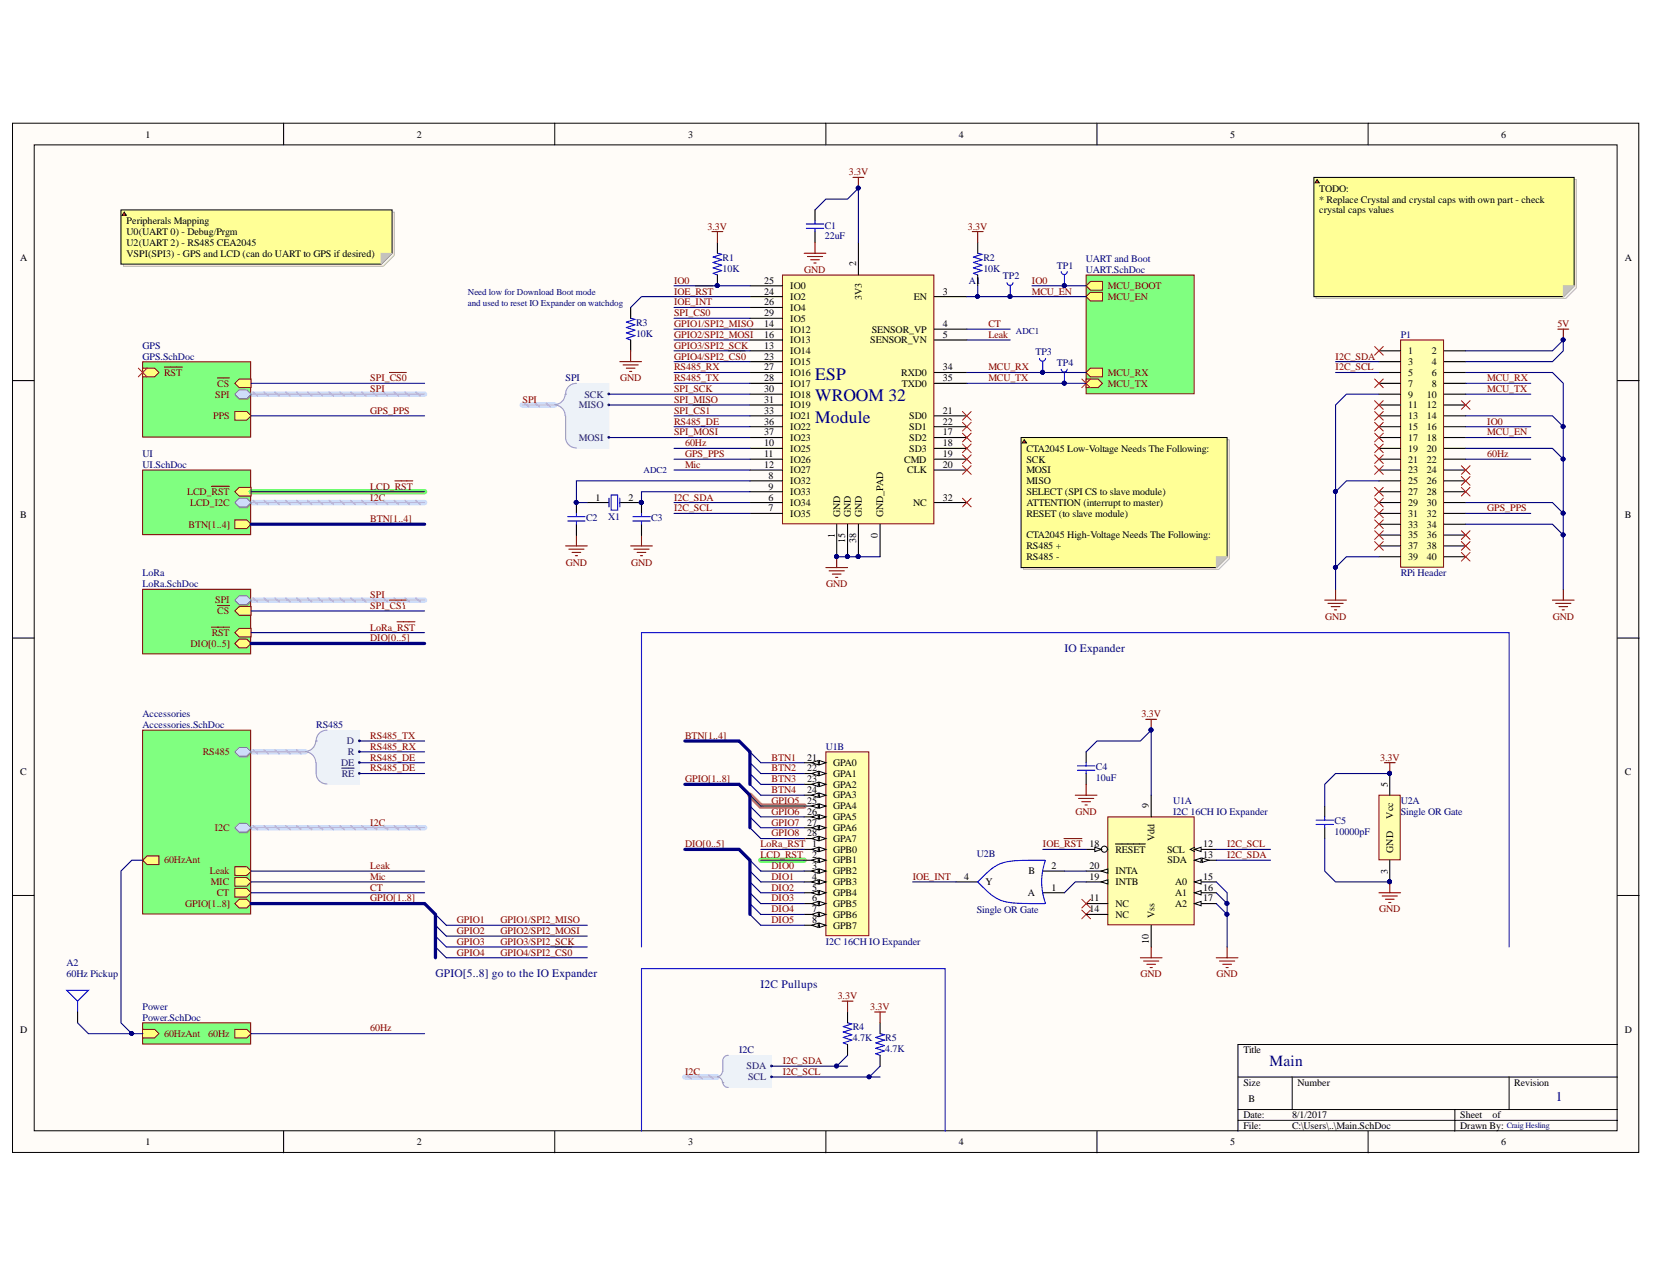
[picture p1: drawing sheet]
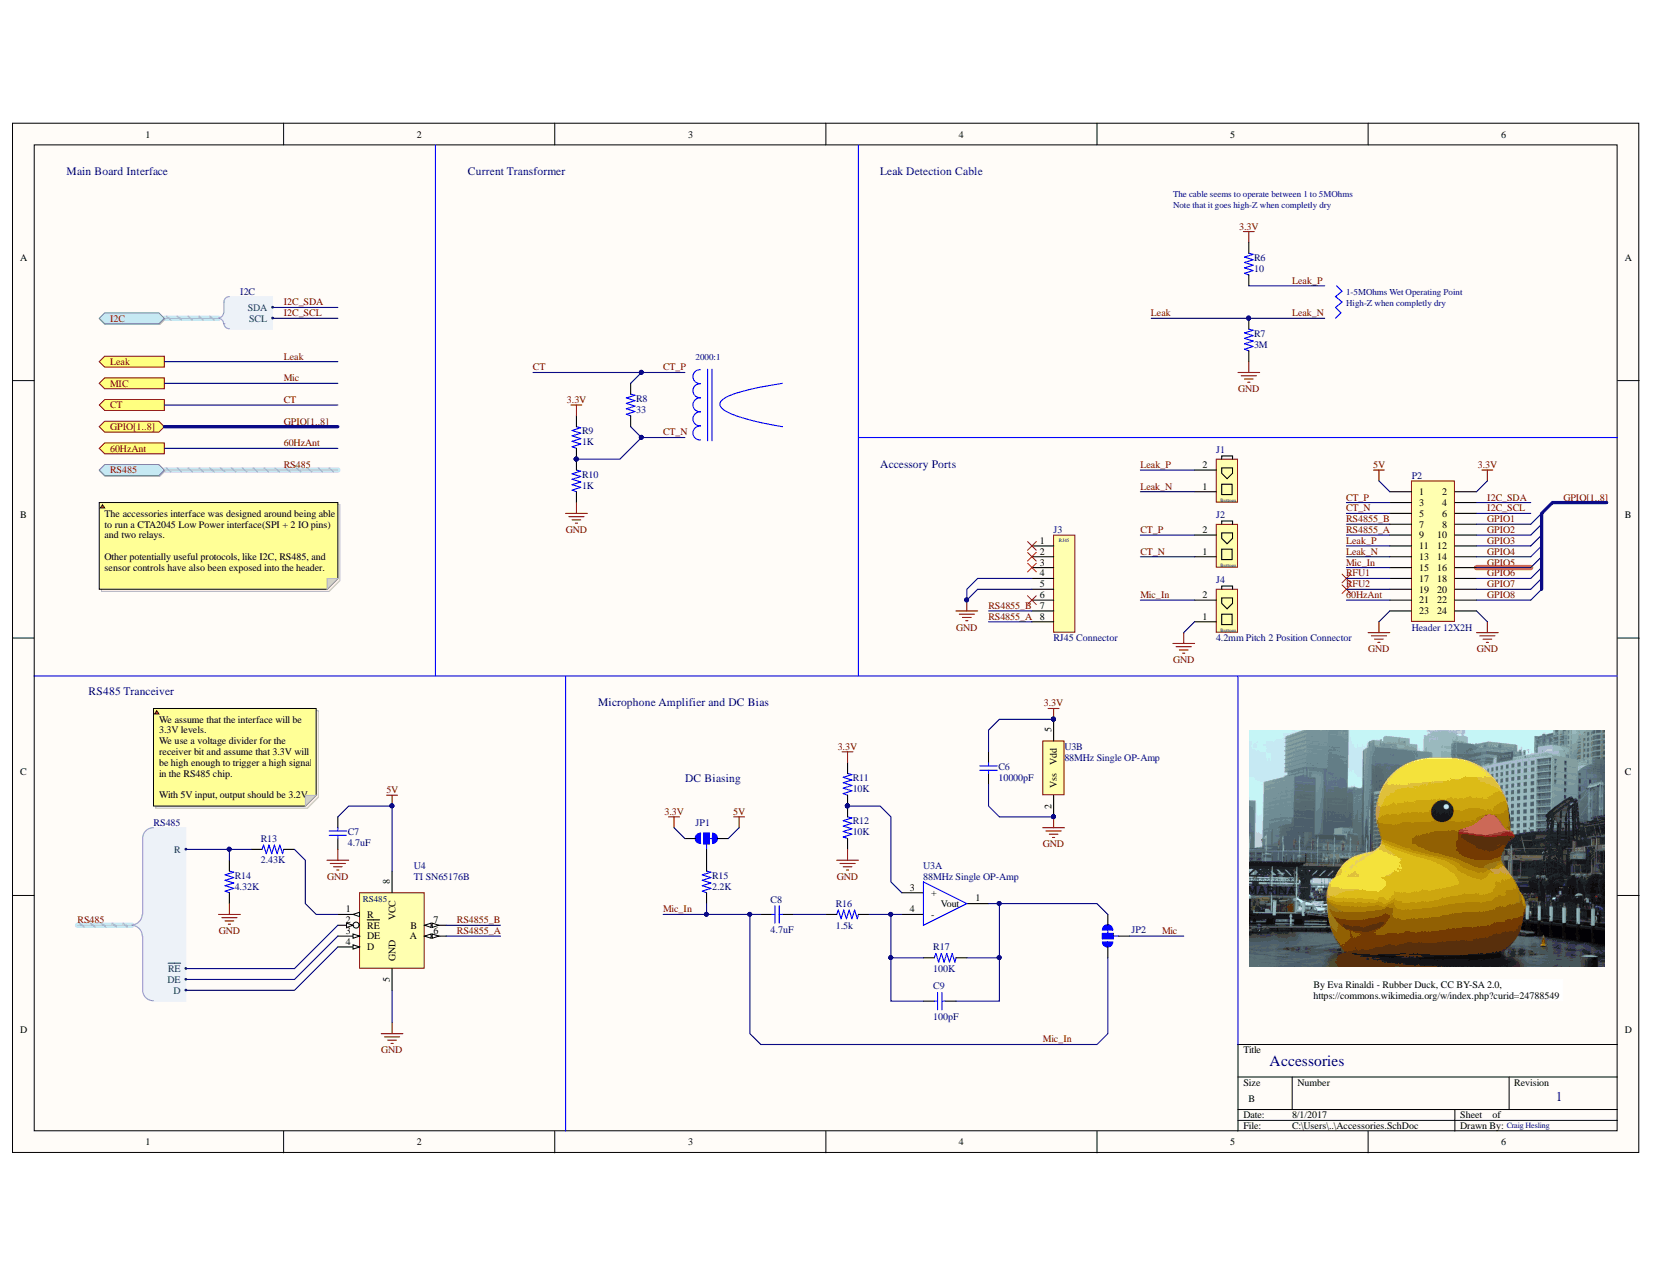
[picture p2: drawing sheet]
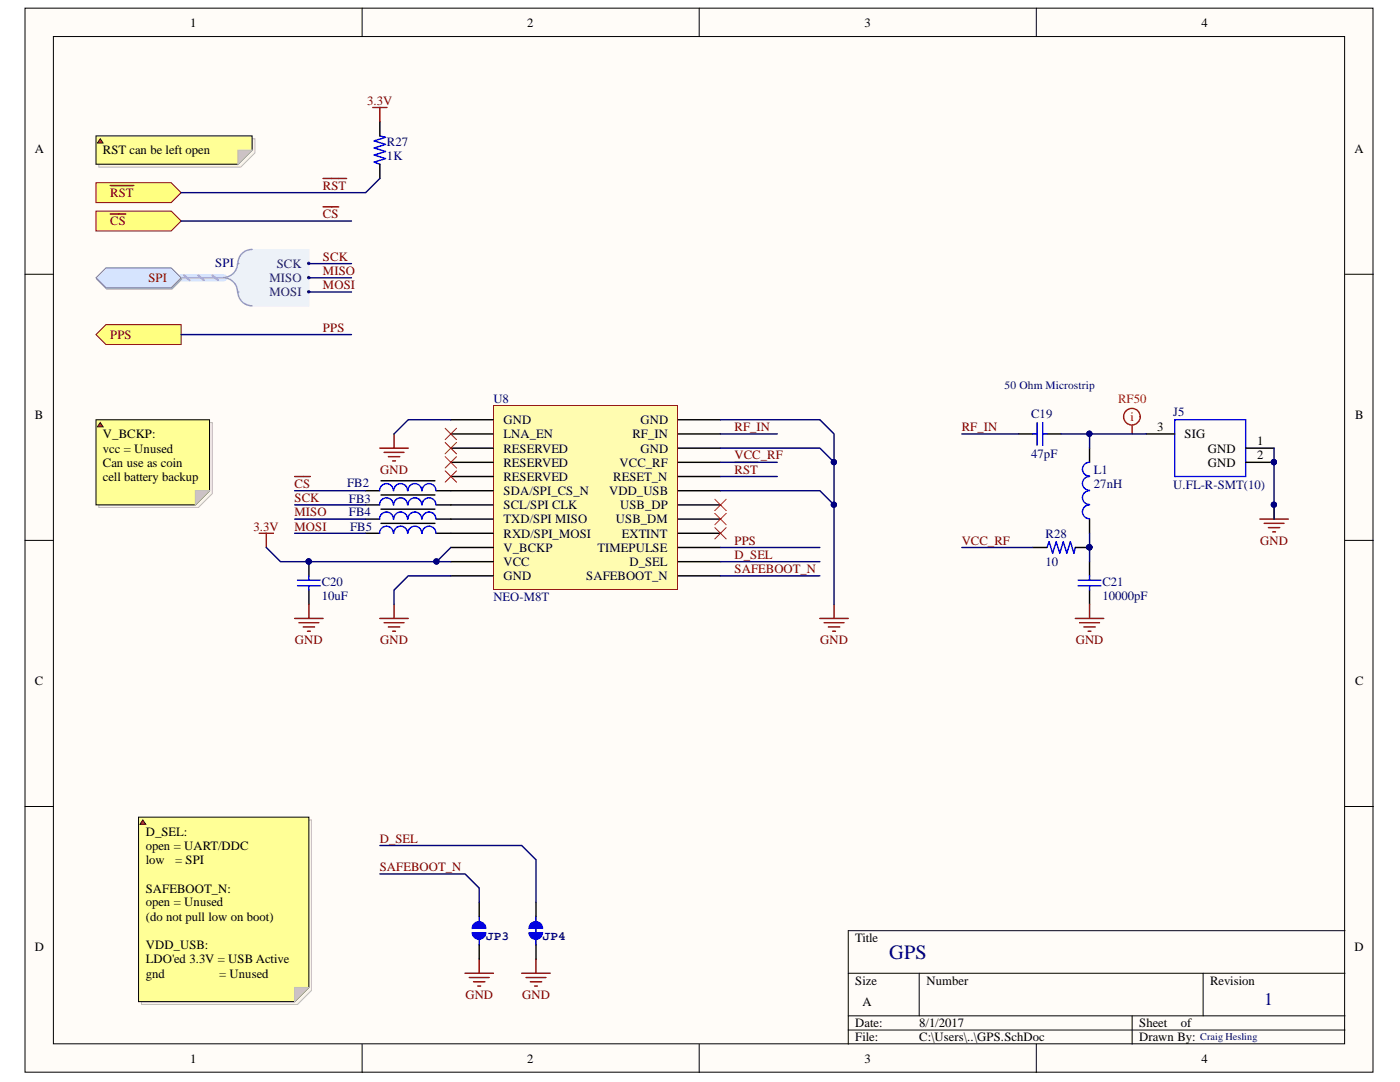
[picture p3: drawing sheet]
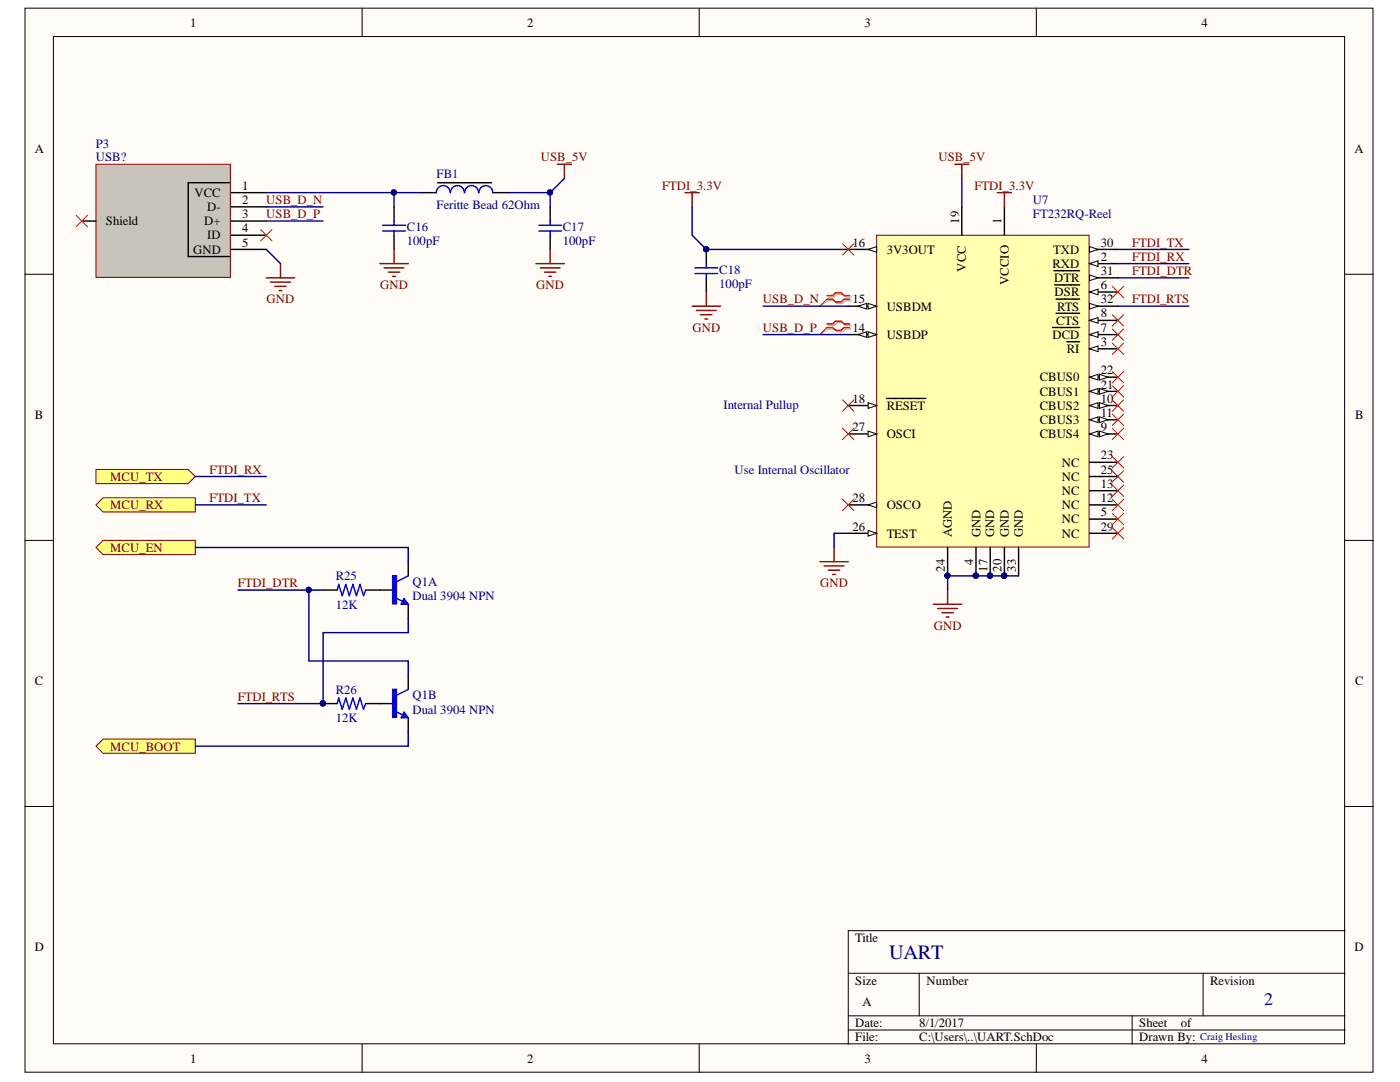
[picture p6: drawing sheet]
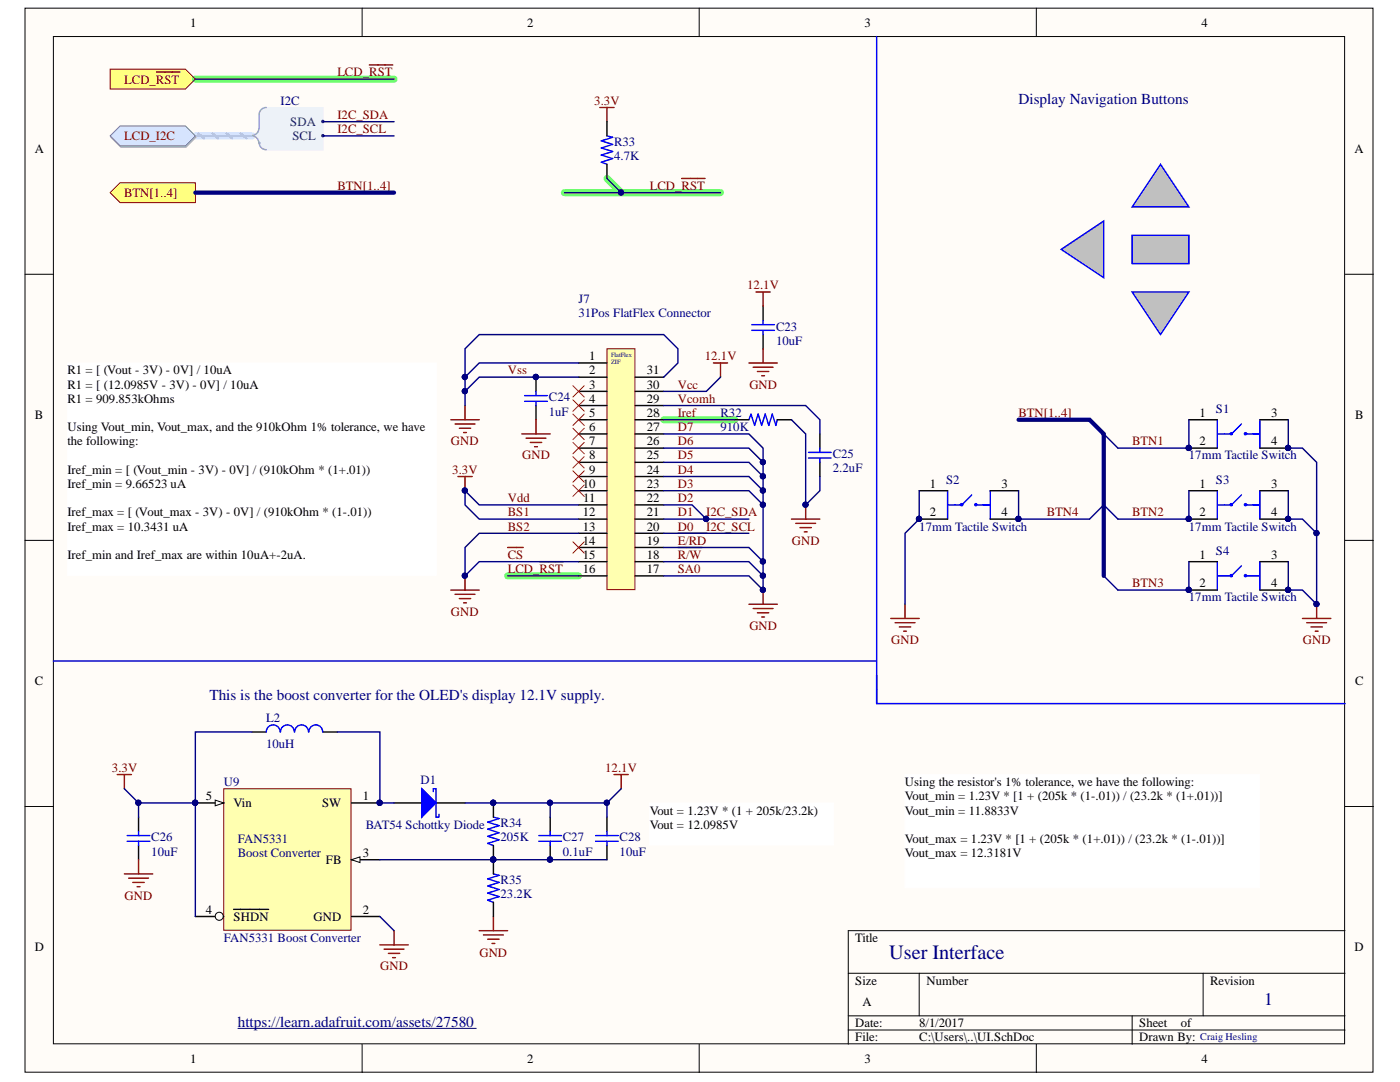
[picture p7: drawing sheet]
# Altium project Water Heater Chip.PrjPcb
8 sheets, 130 parts. Net scope: hierarchical (ports join the sheet entries above them; power ports are global).
Board file: PCB.PcbDoc
Sheets:
  Main.SchDoc
    GPS = GPS.SchDoc
    UART and Boot = UART.SchDoc
    Power = Power.SchDoc
    Accessories = Accessories.SchDoc
    UI = UI.SchDoc
    LoRa = LoRa.SchDoc
  RelayBoard.SchDoc

## Sheet Main.SchDoc: Main
size B; Author: Craig Hesling; DrawnBy: Craig Hesling; Revision: 1; SheetNumber: 1; SheetTotal: 7

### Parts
(Parts that share a designator on the sheet are numbered #1, #2 ... from top to bottom, then left to right.)
A1  ESP-WROOM-32  [ESP-WROOM-32]  (value not drawn)
A2  60Hz Pickup  [60HzPickup]
C1  22uF  [CAPC2013X14L - CAP0805 1.45mm Tall]
C2  CAP 12pF 16V 0603(1608)  [CAPC0603(1608)100_M]  (value not drawn)
C3  CAP 12pF 16V 0603(1608)  [CAPC0603(1608)100_M]  (value not drawn)
C4  10uF  [CAPC2013X14L - CAP0805 1.45mm Tall]
C5  10000pF  [CAPC1608X09L - CAP0603]
P1  RPi Header  [HDR2X20]
R1#1  10K  [RESC1608X06L - RES0603]
R2#1  10K  [RESC1608X06L - RES0603]
R3  10K  [RESC1608X06L - RES0603]
R4  4.7K  [RESC1608X06L - RES0603]
R5  4.7K  [RESC1608X06L - RES0603]
TP1  Test Point  [TestPoint1]  (value not drawn)
TP2  Test Point  [TestPoint1]  (value not drawn)
TP3  Test Point  [TestPoint1]  (value not drawn)
TP4  Test Point  [TestPoint1]  (value not drawn)
U1  I2C 16CH IO Expander  [SOIC127P1030X265-28L]  (parts A,B of 2)
U2  Single OR Gate  [SOT95P280X140-5L]  (parts A,B of 2)
X1  14340272-32.768KHz  [ITTI-14340272-32.768KHz-2_V]  (value not drawn)

### Sub-sheets
Accessories = Accessories.SchDoc: Leak (out), MIC (out), CT (out), I2C (harness I2C), GPIO[1..8] (bidir), RS485 (harness RS485), 60HzAnt (out)
GPS = GPS.SchDoc: SPI (harness SPI), ~{CS} (in), PPS (out), ~{RST} (in)
LoRa = LoRa.SchDoc: DIO[0..5] (bidir), SPI (harness SPI), ~{CS} (in), ~{RST} (in)
Power = Power.SchDoc: 60Hz (out), 60HzAnt (in)
UART and Boot = UART.SchDoc: MCU_EN (out), MCU_BOOT (out), MCU_RX (out), MCU_TX (in)
UI = UI.SchDoc: BTN[1..4] (out), LCD_~{RST} (in), LCD_I2C (harness I2C)

### Harnesses
SPI: MISO, MOSI, SCK
RS485: R, ~{RE}, DE, D
I2C: SDA, SCL

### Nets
3.3V: A1.2(3V3) C1.2 C4.2 C5.2 R1#1.2 R2#1.2 R4.2 R5.2 U1.9(Vdd) U2.5(Vcc)  [project net BS1]
5V: P1.2 P1.4
GND: A1.0(GND_PAD) A1.1(GND) A1.15(GND) A1.38(GND) C1.1 C2.1 C3.1 C4.1 C5.1 P1.6 P1.9 P1.14 P1.20 P1.25 P1.30 P1.34 P1.39 R3.1 U1.10(Vss) U1.15(A0) U1.16(A1) U1.17(A2) U2.3(GND)  [project net BS2]
60Hz: A1.10(IO25) P1.22 ; sheet Power/60Hz
60HzAnt: A2.1(Ant) ; sheet Power/60HzAnt, sheet Accessories/60HzAnt
BTN1: U1.21(GPA0)
BTN2: U1.22(GPA1)
BTN3: U1.23(GPA2)
BTN4: U1.24(GPA3)
CT: A1.4(SENSOR_VP) ; sheet Accessories/CT
DIO0: U1.3(GPB2)
DIO1: U1.4(GPB3)
DIO2: U1.5(GPB4)
DIO3: U1.6(GPB5)
DIO4: U1.7(GPB6)
DIO5: U1.8(GPB7)
GPIO1: A1.14(IO12)  [also labelled GPIO1/SPI2_MISO]
GPIO2: A1.16(IO13)  [also labelled GPIO2/SPI2_MOSI]
GPIO3: A1.13(IO14)  [also labelled GPIO3/SPI2_SCK]
GPIO4: A1.23(IO15)  [also labelled GPIO4/SPI2_~{CS0}]
GPIO5: U1.25(GPA4)
GPIO6: U1.26(GPA5)
GPIO7: U1.27(GPA6)
GPIO8: U1.28(GPA7)
GPS_PPS: A1.11(IO26) P1.32 ; sheet GPS/PPS
I2C_SCL: A1.7(IO35) P1.5 R5.1 U1.12(SCL) ; sheet Accessories/I2C.SCL  [project net D0]
I2C_SDA: A1.6(IO34) P1.3 R4.1 U1.13(SDA) ; sheet Accessories/I2C.SDA  [project net D1]
IO0: A1.25(IO0) P1.16 R1#1.1 TP1.1(P1) ; sheet UART and Boot/MCU_BOOT
IOE_INT: A1.26(IO4) U2.4(Y)
IOE_~{RST}: A1.24(IO2) R3.2 U1.18(~{RESET})
LCD_~{RST}: U1.2(GPB1) ; sheet UI/LCD_~{RST}
Leak: A1.5(SENSOR_VN) ; sheet Accessories/Leak
LoRa_~{RST}: U1.1(GPB0) ; sheet LoRa/~{RST}
MCU_EN: A1.3(EN) P1.18 R2#1.1 TP2.1(P1) ; sheet UART and Boot/MCU_EN
MCU_RX: A1.34(RXD0) P1.8 TP3.1(P1) ; sheet UART and Boot/MCU_RX  [project net FTDI_TX]
MCU_TX: A1.35(TXD0) P1.10 TP4.1(P1) ; sheet UART and Boot/MCU_TX  [project net FTDI_RX]
Mic: A1.12(IO27) ; sheet Accessories/MIC
RS485_DE: A1.36(IO22) ; sheet Accessories/RS485.~{RE}, sheet Accessories/RS485.DE  [project net RS485.DE]
RS485_RX: A1.27(IO16) ; sheet Accessories/RS485.R  [project net RS485.R]
RS485_TX: A1.28(IO17) ; sheet Accessories/RS485.D  [project net RS485.D]
SPI_~{CS0}: A1.29(IO5) ; sheet GPS/~{CS}  [project net ~{CS}]
SPI_~{CS1}: A1.33(IO21) ; sheet LoRa/~{CS}
SPI_MISO: A1.31(IO19) ; sheet GPS/SPI.MISO  [project net MISO]
SPI_MOSI: A1.37(IO23) ; sheet GPS/SPI.MOSI  [project net MOSI]
SPI_SCK: A1.30(IO18) ; sheet GPS/SPI.SCK  [project net SCK]
NetA1_8: A1.8(IO32) C2.2 X1.1(X1)
NetA1_9: A1.9(IO33) C3.2 X1.2(X2)
NetU1_19: U1.19(INTB) U2.1(A)
NetU1_20: U1.20(INTA) U2.2(B)

Not connected (* = marked no-connect by the designer): A1 17(SD2)* 18(SD3)* 19(CMD)* 20(CLK)* 21(SD0)* 22(SD1)* 32(NC)*; P1 1* 7* 11* 12* 13* 15* 17* 19* 21* 23* 24* 26* 27* 28* 29* 31* 33* 35* 36* 37* 38* 40*; U1 11(NC)* 14(NC)*

### Buses and harness runs
bus BTN[1..4]
bus BTN[1..4] = sheet UI/BTN[1..4]
bus DIO[0..5]
bus DIO[0..5] = sheet LoRa/DIO[0..5]
bus GPIO[1..8]
bus GPIO[1..8] = sheet Accessories/GPIO[1..8]
harness I2C = sheet Accessories/I2C
harness I2C = sheet UI/LCD_I2C
harness SPI = sheet GPS/SPI
harness SPI = sheet LoRa/SPI

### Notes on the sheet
- Peripherals Mapping
  U0(UART 0) - Debug/Prgm
  U2(UART 2) - RS485 CEA2045
  VSPI(SPI3) - GPS and LCD (can do UART to GPS if desired)
  HSPI/HS2(Host SD 2) - SD Card
- TODO:
  * Replace Crystal and crystal caps with own part - check crystal caps values
- (near R3) Need low for Download Boot mode
- (near R3) and used to reset IO Expander on watchdog
- ADC1
- ADC2
- GPIO[5..8] go to the IO Expander
- I2C Pullups
- CTA2045 Low-Voltage Needs The Following:
  SCK
  MOSI
  MISO
  SELECT (SPI CS to slave module)
  ATTENTION (interrupt to master)
  RESET (to slave module)
  CTA2045 High-Voltage Needs The Following:
  RS485 +
  RS485 -

## Sheet GPS.SchDoc: GPS
size A; Author: Craig Hesling; DrawnBy: Craig Hesling; Revision: 1

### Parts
C19  47pF  [CAPC1608X09L - CAP0603]
C20  10uF  [CAPC2013X14L - CAP0805 1.45mm Tall]
C21  10000pF  [CAPC1608X09L - CAP0603]
FB2  Feritte Bead 1kOhm  [FB1608X09L]  (value not drawn)
FB3  Feritte Bead 1kOhm  [FB1608X09L]  (value not drawn)
FB4  Feritte Bead 1kOhm  [FB1608X09L]  (value not drawn)
FB5  Feritte Bead 1kOhm  [FB1608X09L]  (value not drawn)
J5  U.FL-R-SMT(10)  [HRS-U.FL-R-SMT_V]
JP3  JUMPER-PAD-2-NO  [PAD-JUMPER-2-NO_NO_SILK]  (value not drawn)
JP4  JUMPER-PAD-2-NC_BY_TRACENO_SILK  [PAD-JUMPER-2-NC_BY_TRACE_NO_SILK]  (value not drawn)
L1  27nH  [INDC1608X09L - IND0603 0.95MM TALL]
R27  1K  [RESC1608X06L - RES0603]
R28  10  [RESC1608X06L - RES0603]
U8  NEO-M8T  [NEO]

### Ports
PPS (out), SPI (harness SPI), ~{CS} (in), ~{RST} (in)

### Harnesses
SPI: MISO, MOSI, SCK

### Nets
3.3V: C20.2 R27.2 U8.22(V_BCKP) U8.23(VCC)  [project net BS1]
GND: C20.1 C21.1 J5.1(GND) J5.2(GND) JP3.1 JP4.1 U8.7(VDD_USB) U8.10(GND) U8.12(GND) U8.13(GND) U8.24(GND)  [project net BS2]
~{CS}: FB2.1 ; port ~{CS}
D_SEL: JP4.2 U8.2(D_SEL)
MISO: FB4.1 ; port SPI.MISO
MOSI: FB5.1 ; port SPI.MOSI
PPS: U8.3(TIMEPULSE) ; port PPS  [project net GPS_PPS]
~{RST}: R27.1 U8.8(RESET_N) ; port ~{RST}
RF_IN: C19.1 U8.11(RF_IN)
SAFEBOOT_N: JP3.2 U8.1(SAFEBOOT_N)
SCK: FB3.1 ; port SPI.SCK
VCC_RF: R28.1 U8.9(VCC_RF)
NetC19_2: C19.2 J5.3(SIG) L1.2
NetC21_2: C21.2 L1.1 R28.2
NetFB2_2: FB2.2 U8.18(SDA/SPI_CS_N)
NetFB3_2: FB3.2 U8.19(SCL/SPI_CLK)
NetFB4_2: FB4.2 U8.20(TXD/SPI_MISO)
NetFB5_2: FB5.2 U8.21(RXD/SPI_MOSI)

Not connected (* = marked no-connect by the designer): U8 4(EXTINT)* 5(USB_DM)* 6(USB_DP)* 14(LNA_EN)* 15(RESERVED)* 16(RESERVED)* 17(RESERVED)*

### Layout directives
net class RF50: NetC19_2

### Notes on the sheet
- RST can be left open
- (near C19) 50 Ohm Microstrip
- V_BCKP:
  vcc = Unused
  Can use as coin cell battery backup
- D_SEL:
  open = UART/DDC
  low   = SPI
  SAFEBOOT_N:
  open = Unused
  (do not pull low on boot)
  VDD_USB:
  LDO'ed 3.3V = USB Active
  gnd                = Unused

## Sheet UART.SchDoc: UART
size A; DrawnBy: Craig Hesling; Revision: 2

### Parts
(Parts that share a designator on the sheet are numbered #1, #2 ... from top to bottom, then left to right.)
C16  100pF  [CAPC1608X09L - CAP0603]
C17  100pF  [CAPC1608X09L - CAP0603]
C18  100pF  [CAPC1608X09L - CAP0603]
FB1  Feritte Bead 62Ohm  [INDC1608X10L - FL0603]
P3  USB?  [MicroUSB_TypeB]
Q1#1  Dual 3904 NPN  [SOT65P210X110-6L]  (parts A,B of 2)
R25  12K  [RESC1608X06L - RES0603]
R26  12K  [RESC1608X06L - RES0603]
U7  FT232RQ-Reel  [PQFN5X5-32_V_FTDI_BIG_VIAS]

### Ports
MCU_BOOT (out), MCU_EN (out), MCU_RX (out), MCU_TX (in)

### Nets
FTDI_3.3V: C18.2 U7.1(VCCIO) U7.16(3V3OUT)
GND: C16.1 C17.1 C18.1 P3.5(GND) U7.4(GND) U7.17(GND) U7.20(GND) U7.24(AGND) U7.26(TEST) U7.33(GND)  [project net BS2]
USB_5V: C17.2 FB1.2 U7.19(VCC)
FTDI_DTR: Q1#1.6(C2) R25.2 U7.31(~{DTR})
FTDI_RTS: Q1#1.4(E1) R26.2 U7.32(~{RTS})
FTDI_RX: U7.2(RXD) ; port MCU_TX
FTDI_TX: U7.30(TXD) ; port MCU_RX
IO0: Q1#1.1(E2) ; port MCU_BOOT
MCU_EN: Q1#1.3(C1) ; port MCU_EN
USB_D_N: P3.2(D-) U7.15(USBDM)
USB_D_P: P3.3(D+) U7.14(USBDP)
NetC16_2: C16.2 FB1.1 P3.1(VCC)
NetQ1#1_2: Q1#1.2(B2) R26.1
NetQ1#1_5: Q1#1.5(B1) R25.1

Not connected (* = marked no-connect by the designer): P3 0(Shield)* 4(ID)*; U7 3(~{RI})* 5(NC)* 6(~{DSR})* 7(~{DCD})* 8(~{CTS})* 9(CBUS4)* 10(CBUS2)* 11(CBUS3)* 12(NC)* 13(NC)* 18(~{RESET})* 21(CBUS1)* 22(CBUS0)* 23(NC)* 25(NC)* 27(OSCI)* 28(OSCO)* 29(NC)*

### Layout directives
differential pair: USB_D_N, USB_D_P

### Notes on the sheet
- Internal Pullup
- (near U7) Use Internal Oscillator

## Sheet Power.SchDoc: Power
size A; Author: Craig Hesling; DrawnBy: Craig Hesling; Revision: 1

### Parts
(Parts that share a designator on the sheet are numbered #1, #2 ... from top to bottom, then left to right.)
C?#1  4.7uF  [CAPC3216X18L - CAP1206 1.8MM TALL]
C?#2  4.7uF  [CAPC3216X18L - CAP1206 1.8MM TALL]
C?#3  10uF  [CAPC3225X28L - CAP1210 2.79mm Tall]
C?#4  1uF  [CAPC1608X09L - CAP0603]
C?#5  1uF  [CAPC1608X09L - CAP0603]
C?#6  10000pF  [CAPC1608X09L - CAP0603]
R?#1  100K  [RESC1608X06L - RES0603]
R?#2  100K  [RESC1608X06L - RES0603]
R?#3  43  [RESC1608X06L - RES0603]
R?#4  91  [RESC1608X06L - RES0603]
R?#5  13.3K  [RESC1608X06L - RES0603]
R?#6  28K  [RESC1608X06L - RES0603]
R?#7  28K  [RESC1608X06L - RES0603]
U?#1  1MHz Quad OP-Amp  [SOIC127P600X175-14L]  (part C of 5)
U?#2  AP2114H-3.3TRG1  [SOT230P700X180-4L]
U?#3  1MHz Quad OP-Amp  [SOIC127P600X175-14L]  (part A of 5)
U?#4  1MHz Quad OP-Amp  [SOIC127P600X175-14L]  (part B of 5)
U?#5  1MHz Quad OP-Amp  [SOIC127P600X175-14L]  (part E of 5)
U?#6  1MHz Quad OP-Amp  [SOIC127P600X175-14L]  (part D of 5)

### Ports
60Hz (out), 60HzAnt (in)

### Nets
3.3V: C?#2.2 C?#6.2 R?#1.2 U?#2.2(VOUT) U?#2.4(VOUT_TAB) U?#5.4(Vcc)  [project net BS1]
5V: C?#1.2 U?#2.3(VIN)
GND: C?#1.1 C?#2.1 C?#6.1 R?#2.1 U?#2.1(GND) U?#5.11(Vee) U?#6.12(+)  [project net BS2]
60HzAnt: C?#3.1 ; port 60HzAnt
60HzPulse: U?#4.7(Vout) ; port 60Hz  [project net 60Hz]
NetC?#3_2: C?#3.2 R?#5.1
NetC?#4_1: C?#4.1 R?#6.2 U?#3.2(-)
NetC?#4_2: C?#4.2 C?#5.2 R?#4.1 R?#5.2
NetC?#5_1: C?#5.1 R?#7.1 U?#3.1(Vout) U?#4.5(+)
NetR?#1_1: R?#1.1 R?#2.2 U?#1.10(+)
NetR?#3_1: R?#3.1 U?#1.8(Vout) U?#1.9(-) U?#3.3(+) U?#4.6(-)
NetR?#3_2: R?#3.2 R?#4.2
NetR?#6_1: R?#6.1 R?#7.2
NetU?#6_13: U?#6.13(-) U?#6.14(Vout)

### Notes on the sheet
- 60Hz Zero Crossing Pulse
- 3.3V Regulation
- Could use a Zener Diode voltage reference
- (near U?#4) Should have about a -259.06 degrees phase offset at 60Hz
- Unused OP-Amp

## Sheet Accessories.SchDoc: Accessories
size B; Author: Craig Hesling; DrawnBy: Craig Hesling; Revision: 1

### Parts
C6  10000pF  [CAPC1608X09L - CAP0603]
C7  4.7uF  [CAPC1608X09L - CAP0603]
C8  4.7uF  [CAPC1608X09L - CAP0603]
C9  100pF  [CAPC1608X09L - CAP0603]
J1  4.2mm Pitch 2 Position Connector  [2POS 4.2MM PITCH RIGHT ANGLE]  (value not drawn)
J2  4.2mm Pitch 2 Position Connector  [2POS 4.2MM PITCH RIGHT ANGLE]  (value not drawn)
J3  RJ45 Connector  [RJ45 Unshielded PTH Connector]
J4  4.2mm Pitch 2 Position Connector  [2POS 4.2MM PITCH RIGHT ANGLE]
JP1  JUMPER-PAD-3-2OF3_NC_BY_TRACE_SMALL  [PAD-JUMPER-3-2OF3_NC_BY_TRACE_YES_SILK_FULL_BOX]  (value not drawn)
JP2  JUMPER-PAD-3-2OF3_NC_BY_TRACE_SMALL  [PAD-JUMPER-3-2OF3_NC_BY_TRACE_YES_SILK_FULL_BOX]  (value not drawn)
P2  Header 12X2H  [HDR2X12H]
R6  10  [RESC1608X06L - RES0603]
R7  3M  [RESC1608X06L - RES0603]
R8  33  [RESC1608X06L - RES0603]
R9  1K  [RESC1608X06L - RES0603]
R10  1K  [RESC1608X06L - RES0603]
R11  10K  [RESC1608X06L - RES0603]
R12  10K  [RESC1608X06L - RES0603]
R13  2.43K  [RESC1608X06L - RES0603]
R14  4.32K  [RESC1608X06L - RES0603]
R15  2.2K  [RESC1608X06L - RES0603]
R16  1.5k  [RESC1608X06L - RES0603]
R17  100K  [RESC1608X06L - RES0603]
U3  88MHz Single OP-Amp  [SOT95P280X145-5L]  (parts A,B of 2)
U4  TI SN65176B  [SOIC127P600X175-8L]

### Ports
60HzAnt (out), CT (out), GPIO[1..8] (bidir), I2C (harness I2C), Leak (out), MIC (out), RS485 (harness RS485_CTRL)

### Harnesses
I2C: SDA, SCL
RS485_CTRL: R, ~{RE}, DE, D

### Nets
3.3V: C6.2 JP1.1 P2.2 R6.2 R9.2 R11.2 U3.5(Vdd)  [project net BS1]
5V: C7.2 JP1.3 P2.1 U4.8(VCC)
GND: C6.1 C7.1 J3.4 J3.5 J4.1(Bottom) P2.23 P2.24 R7.1 R10.1 R12.1 R14.1 U3.2(Vss) U4.5(GND)  [project net BS2]
60HzAnt: P2.21 ; port 60HzAnt
CT: J2.2(Top) P2.3 R8.2 ; port CT  [also labelled CT_P]
CT_N: J2.1(Bottom) P2.5 R8.1 R9.1 R10.2
GPIO1: P2.8
GPIO2: P2.10
GPIO3: P2.12
GPIO4: P2.14
GPIO5: P2.16
GPIO6: P2.18
GPIO7: P2.20
GPIO8: P2.22
I2C_SCL: P2.6 ; port I2C.SCL  [project net D0]
I2C_SDA: P2.4 ; port I2C.SDA  [project net D1]
Leak: J1.1(Bottom) P2.13 R7.2 ; port Leak  [also labelled Leak_N]
Leak_P: J1.2(Top) P2.11 R6.1
Mic: JP2.2 ; port MIC
Mic_In: C8.1 J4.2(Top) JP2.1 P2.15 R15.1
RFU1: P2.17
RFU2: P2.19
RS485.D: U4.4(D) ; port RS485.D
RS485.DE: U4.2(~{RE}) U4.3(DE) ; port RS485.~{RE}, port RS485.DE
RS485.R: R13.1 R14.2 ; port RS485.R
RS4855_A: J3.8 P2.9 U4.6(A)
RS4855_B: J3.7 P2.7 U4.7(B)
NetC8_2: C8.2 R16.1
NetC9_1: C9.1 R16.2 R17.1 U3.4(-)
NetC9_2: C9.2 JP2.3 R17.2 U3.1(Vout)
NetJP1_2: JP1.2 R15.2
NetR11_1: R11.1 R12.2 U3.3(+)
NetR13_2: R13.2 U4.1(R)

Not connected (* = marked no-connect by the designer): J3 1* 2* 3* 6*

### Buses and harness runs
bus GPIO[1..8]
bus GPIO[1..8] = port GPIO[1..8]
harness RS485 = port RS485

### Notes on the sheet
- Main Board Interface
- Current Transformer
- Leak Detection Cable
- The cable seems to operate between 1 to 5MOhms
- Note that it goes high-Z when completly dry
- 1-5MOhms Wet Operating Point
- High-Z when completly dry
- 2000:1
- Accessory Ports
- The accessories interface was designed around being able to run a CTA2045 Low Power interface(SPI + 2 IO pins) and two relays.
  Other potentially useful protocols, like I2C, RS485, and sensor controls have also been exposed into the header.
- RS485 Tranceiver
- Microphone Amplifier and DC Bias
- DC Biasing
- We assume that the interface will be 3.3V levels.
  We use a voltage divider for the receiver bit and assume that 3.3V will be high enough to trigger a high signal in the RS485 chip.
  With 5V input, output should be 3.2V at 0A
- By Eva Rinaldi - Rubber Duck, CC BY-SA 2.0, https://commons.wikimedia.org/w/index.php?curid=24788549

## Sheet UI.SchDoc: User Interface
size A; Author: Craig Hesling; DrawnBy: Craig Hesling; Revision: 1

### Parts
(Parts that share a designator on the sheet are numbered #1, #2 ... from top to bottom, then left to right.)
C23  10uF  [CAPC3216X18L - CAP1206 1.8MM TALL]
C24  1uF  [CAPC1608X09L - CAP0603]
C25  2.2uF  [CAPC1608X09L - CAP0603]
C26  10uF  [CAPC2013X14L - CAP0805 1.45mm Tall]
C27  0.1uF  [CAPC1608X09L - CAP0603]
C28  10uF  [CAPC3216X18L - CAP1206 1.8MM TALL]
D1#1  BAT54 Schottky Diode  [SOT95P240X120-3L - ON Semi]
J7  31Pos FlatFlex Connector  [31 Position Flat Flex ZIF Connector]
L2  10uH  [INDP4949X20L]
R32  910K  [RESC1608X06L - RES0603]
R33  4.7K  [RESC1608X06L - RES0603]
R34  205K  [RESC1608X06L - RES0603]
R35  23.2K  [RESC1608X06L - RES0603]
S1  17mm Tactile Switch  [TactileSwitchTE17mm]
S2  17mm Tactile Switch  [TactileSwitchTE17mm]
S3  17mm Tactile Switch  [TactileSwitchTE17mm]
S4  17mm Tactile Switch  [TactileSwitchTE17mm]
U9  FAN5331 Boost Converter  [SOT95P280X145-5L - ON Semi]

### Ports
BTN[1..4] (out), LCD_I2C (harness I2C), LCD_~{RST} (in)

### Harnesses
I2C: SDA, SCL

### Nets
BS1: C26.2 J7.11 J7.12 L2.1 R33.2 U9.4(~{SHDN}) U9.5(Vin)  [also labelled 3.3V, Vdd]
BS2: C23.1 C24.1 C24.2 C25.1 C26.1 J7.1 J7.2 J7.13 J7.15 J7.17 J7.18 J7.19 J7.23 J7.24 J7.25 J7.26 J7.27 J7.31 R32.2 R35.1 S1.3 S1.4 S2.1 S2.2 S3.3 S3.4 S4.3 S4.4 U9.2(GND)  [also labelled ~{CS}, D3, D4, D5, D6, D7, ~{E/RD}, GND, ~{R/W}, SA0, Vss]
Vcc: C23.2 C27.2 C28.2 D1#1.3(K) J7.30 R34.2  [also labelled 12.1V]
BTN1: S1.1 S1.2
BTN2: S3.1 S3.2
BTN3: S4.1 S4.2
BTN4: S2.3 S2.4
D0: J7.20 ; port LCD_I2C.SCL  [also labelled I2C_SCL]
D1: J7.21 J7.22 ; port LCD_I2C.SDA  [also labelled D2, I2C_SDA]
Iref: J7.28 R32.1
LCD_~{RST}: J7.16 R33.1 ; port LCD_~{RST}
Vcomh: C25.2 J7.29
NetC27_1: C27.1 C28.1 R34.1 R35.2 U9.3(FB)
NetD1#1_1: D1#1.1(A) L2.2 U9.1(SW)

Not connected (* = marked no-connect by the designer): J7 3* 4* 5* 6* 7* 8* 9* 10* 14*

### Buses and harness runs
bus BTN[1..4]
bus BTN[1..4] = port BTN[1..4]

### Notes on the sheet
- Display Navigation Buttons
- R1 = [ (Vout - 3V) - 0V] / 10uA
  R1 = [ (12.0985V - 3V) - 0V] / 10uA
  R1 = 909.853kOhms
  Using Vout_min, Vout_max, and the 910kOhm 1% tolerance, we have the following:
  Iref_min = [ (Vout_min - 3V) - 0V] / (910kOhm * (1+.01))
  Iref_min = 9.66523 uA
  Iref_max = [ (Vout_max - 3V) - 0V] / (910kOhm * (1-.01))
  Iref_max = 10.3431 uA
  Iref_min and Iref_max are within 10uA+-2uA.
- (near L2) This is the boost converter for the OLED's display 12.1V supply.
- (near C28) Vout = 1.23V * (1 + 205k/23.2k)
  Vout = 12.0985V
- Using the resistor's 1% tolerance, we have the following:
  Vout_min = 1.23V * [1 + (205k * (1-.01)) / (23.2k * (1+.01))]
  Vout_min = 11.8833V
  Vout_max = 1.23V * [1 + (205k * (1+.01)) / (23.2k * (1-.01))]
  Vout_max = 12.3181V
- https://learn.adafruit.com/assets/27580

## Sheet LoRa.SchDoc: LoRa
size A; Author: Craig Hesling; DrawnBy: Craig Hesling; Revision: 1

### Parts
(Parts that share a designator on the sheet are numbered #1, #2 ... from top to bottom, then left to right.)
A?#1  HopeRF RFM95  [RFM95/9697/98W]
C?#7  10uF  [CAPC2013X14L - CAP0805 1.45mm Tall]
J?  U.FL-R-SMT(10)  [HRS-U.FL-R-SMT_V]
R?#8  100  [CAC-80P319X159-8L]  (part A of 4)
R?#9  100  [CAC-80P319X159-8L]  (part A of 4)
R?#10  100  [CAC-80P319X159-8L]  (part B of 4)
R?#11  100  [CAC-80P319X159-8L]  (part C of 4)
R?#12  100  [CAC-80P319X159-8L]  (part D of 4)
R?#13  100  [CAC-80P319X159-8L]  (part A of 4)
R?#14  100  [CAC-80P319X159-8L]  (part B of 4)
R?#15  100  [CAC-80P319X159-8L]  (part C of 4)
R?#16  100  [CAC-80P319X159-8L]  (part D of 4)
R?#17  100  [CAC-80P319X159-8L]  (part C of 4)
R?#18  100  [CAC-80P319X159-8L]  (part B of 4)
R?#19  100  [CAC-80P319X159-8L]  (part D of 4)

### Ports
DIO[0..5] (bidir), SPI (harness SPI), ~{CS} (in), ~{RST} (in)

### Harnesses
SPI: MISO, MOSI, SCK

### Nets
3.3V: A?#1.13(VCC) C?#7.2  [project net BS1]
GND: A?#1.1(GND) A?#1.8(GND) A?#1.10(GND) C?#7.1 J?.1(GND) J?.2(GND)  [project net BS2]
DIO0: R?#13.1
DIO1: R?#14.2
DIO2: R?#15.3
DIO3: R?#16.4
DIO4: R?#17.3
DIO5: R?#18.2
LoRa_~{RST}: R?#8.1 ; port ~{RST}
MISO: R?#9.1 ; port SPI.MISO
MOSI: R?#10.2 ; port SPI.MOSI
SCK: R?#11.3 ; port SPI.SCK
SPI_~{CS1}: R?#12.4 ; port ~{CS}
NetA?#1_2: A?#1.2(MISO) R?#9.5
NetA?#1_3: A?#1.3(MOSI) R?#10.6
NetA?#1_4: A?#1.4(SCK) R?#11.7
NetA?#1_5: A?#1.5(~{SS}) R?#12.8
NetA?#1_6: A?#1.6(~{RESET}) R?#8.5
NetA?#1_7: A?#1.7(DIO5) R?#18.6
NetA?#1_9: A?#1.9(ANT) J?.3(SIG)
NetA?#1_11: A?#1.11(DIO3) R?#16.8
NetA?#1_12: A?#1.12(DIO4) R?#17.7
NetA?#1_14: A?#1.14(DIO0) R?#13.5
NetA?#1_15: A?#1.15(DIO1) R?#14.6
NetA?#1_16: A?#1.16(DIO2) R?#15.7

Not connected (* = marked no-connect by the designer): R?#19 4* 8*

### Buses and harness runs
bus DIO[0..5] = port DIO[0..5]

### Layout directives
net class RF50: NetA?#1_9

## Sheet RelayBoard.SchDoc
size A

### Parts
(Parts that share a designator on the sheet are numbered #1, #2 ... from top to bottom, then left to right.)
A?#2  60Hz Pickup  [60HzPickup]
D1#2  Diode  [SOD-80  MiniMELF]
D2  Diode  [SOD-80  MiniMELF]
K1  Power Relay  [T9AS1D12-5]
K2  Power Relay  [T9AS1D12-5]
P?#1  Header 12X2H  [HDR2X12H]
P?#2  Header 12X2H  [HDR2X12H]
Q1#2  NPN MOSFET  [SC-70-6  (SOT-363)]  (parts A,B of 2)
R1#2  1K  [RESC1608X06L - RES0603]
R2#2  1K  [RESC1608X06L - RES0603]

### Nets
3.3V: P?#1.2 P?#2.2  [project net BS1]
5V: D1#2.1(K) D2.1(K) K1.4 K2.4 P?#1.1 P?#2.1
GND: P?#1.23 P?#1.24 P?#2.23 P?#2.24 Q1#2.1(S1) Q1#2.4(S2)  [project net BS2]
60HzAnt: A?#2.1(Ant) P?#1.21 P?#2.21
CT_N: P?#1.5 P?#2.5
CT_P: P?#1.3 P?#2.3
GPIO1: P?#1.8 P?#2.8
GPIO2: P?#1.10 P?#2.10
GPIO3: P?#1.12 P?#2.12
GPIO4: P?#1.14 P?#2.14
GPIO5: P?#1.16 P?#2.16
GPIO6: P?#1.18 P?#2.18
GPIO7: P?#1.20 P?#2.20
GPIO8: P?#1.22 P?#2.22
I2C_SCL: P?#1.6 P?#2.6
I2C_SDA: P?#1.4 P?#2.4
Leak_N: P?#1.13 P?#2.13
Leak_P: P?#1.11 P?#2.11
Mic_In: P?#1.15 P?#2.15
RFU1: P?#1.17 P?#2.17
RFU2: P?#1.19 P?#2.19
RS4855_A: P?#1.9 P?#2.9
RS4855_B: P?#1.7 P?#2.7
NetD1#2_2: D1#2.2(A) K1.3 Q1#2.6(D1)
NetD2_2: D2.2(A) K2.3 Q1#2.3(D2)
NetQ1#2_2: Q1#2.2(G1) R1#2.2
NetQ1#2_5: Q1#2.5(G2) R2#2.2

Not connected (* = marked no-connect by the designer): K1 1 2; K2 1 2; R1#2 1; R2#2 1

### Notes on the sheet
- Transformer
- Heating Element Relays
- Connectors
- Relay Board
- A
- Artur Balanuta

## Nets that join several sheets
5V: Main (P1.2 P1.4), Power (C?#1.2 U?#2.3), Accessories (C7.2 JP1.3 P2.1 U4.8), RelayBoard (6 pins)
BS1: Main (10 pins), GPS (C20.2 R27.2 U8.22 U8.23), Power (6 pins), Accessories (7 pins), UI (7 pins), LoRa (A?#1.13 C?#7.2), RelayBoard (P?#1.2 P?#2.2)
BS2: Main (23 pins), GPS (11 pins), UART (10 pins), Power (7 pins), Accessories (13 pins), UI (29 pins), LoRa (6 pins), RelayBoard (6 pins)
60Hz: Main (A1.10 P1.22), Power (U?#4.7)
60HzAnt: Main (A2.1), Power (C?#3.1), Accessories (P2.21)
BTN1: Main (U1.21), UI (S1.1 S1.2)
BTN2: Main (U1.22), UI (S3.1 S3.2)
BTN3: Main (U1.23), UI (S4.1 S4.2)
BTN4: Main (U1.24), UI (S2.3 S2.4)
~{CS}: Main (A1.29), GPS (FB2.1)
CT: Main (A1.4), Accessories (J2.2 P2.3 R8.2)
D0: Main (A1.7 P1.5 R5.1 U1.12), Accessories (P2.6), UI (J7.20)
D1: Main (A1.6 P1.3 R4.1 U1.13), Accessories (P2.4), UI (J7.21 J7.22)
DIO0: Main (U1.3), LoRa (R?#13.1)
DIO1: Main (U1.4), LoRa (R?#14.2)
DIO2: Main (U1.5), LoRa (R?#15.3)
DIO3: Main (U1.6), LoRa (R?#16.4)
DIO4: Main (U1.7), LoRa (R?#17.3)
DIO5: Main (U1.8), LoRa (R?#18.2)
FTDI_RX: Main (A1.35 P1.10 TP4.1), UART (U7.2)
FTDI_TX: Main (A1.34 P1.8 TP3.1), UART (U7.30)
GPIO1: Main (A1.14), Accessories (P2.8)
GPIO2: Main (A1.16), Accessories (P2.10)
GPIO3: Main (A1.13), Accessories (P2.12)
GPIO4: Main (A1.23), Accessories (P2.14)
GPIO5: Main (U1.25), Accessories (P2.16)
GPIO6: Main (U1.26), Accessories (P2.18)
GPIO7: Main (U1.27), Accessories (P2.20)
GPIO8: Main (U1.28), Accessories (P2.22)
GPS_PPS: Main (A1.11 P1.32), GPS (U8.3)
IO0: Main (A1.25 P1.16 R1#1.1 TP1.1), UART (Q1#1.1)
LCD_~{RST}: Main (U1.2), UI (J7.16 R33.1)
Leak: Main (A1.5), Accessories (J1.1 P2.13 R7.2)
LoRa_~{RST}: Main (U1.1), LoRa (R?#8.1)
MCU_EN: Main (A1.3 P1.18 R2#1.1 TP2.1), UART (Q1#1.3)
Mic: Main (A1.12), Accessories (JP2.2)
MISO: Main (A1.31), GPS (FB4.1), LoRa (R?#9.1)
MOSI: Main (A1.37), GPS (FB5.1), LoRa (R?#10.2)
RS485.D: Main (A1.28), Accessories (U4.4)
RS485.DE: Main (A1.36), Accessories (U4.2 U4.3)
RS485.R: Main (A1.27), Accessories (R13.1 R14.2)
SCK: Main (A1.30), GPS (FB3.1), LoRa (R?#11.3)
SPI_~{CS1}: Main (A1.33), LoRa (R?#12.4)
